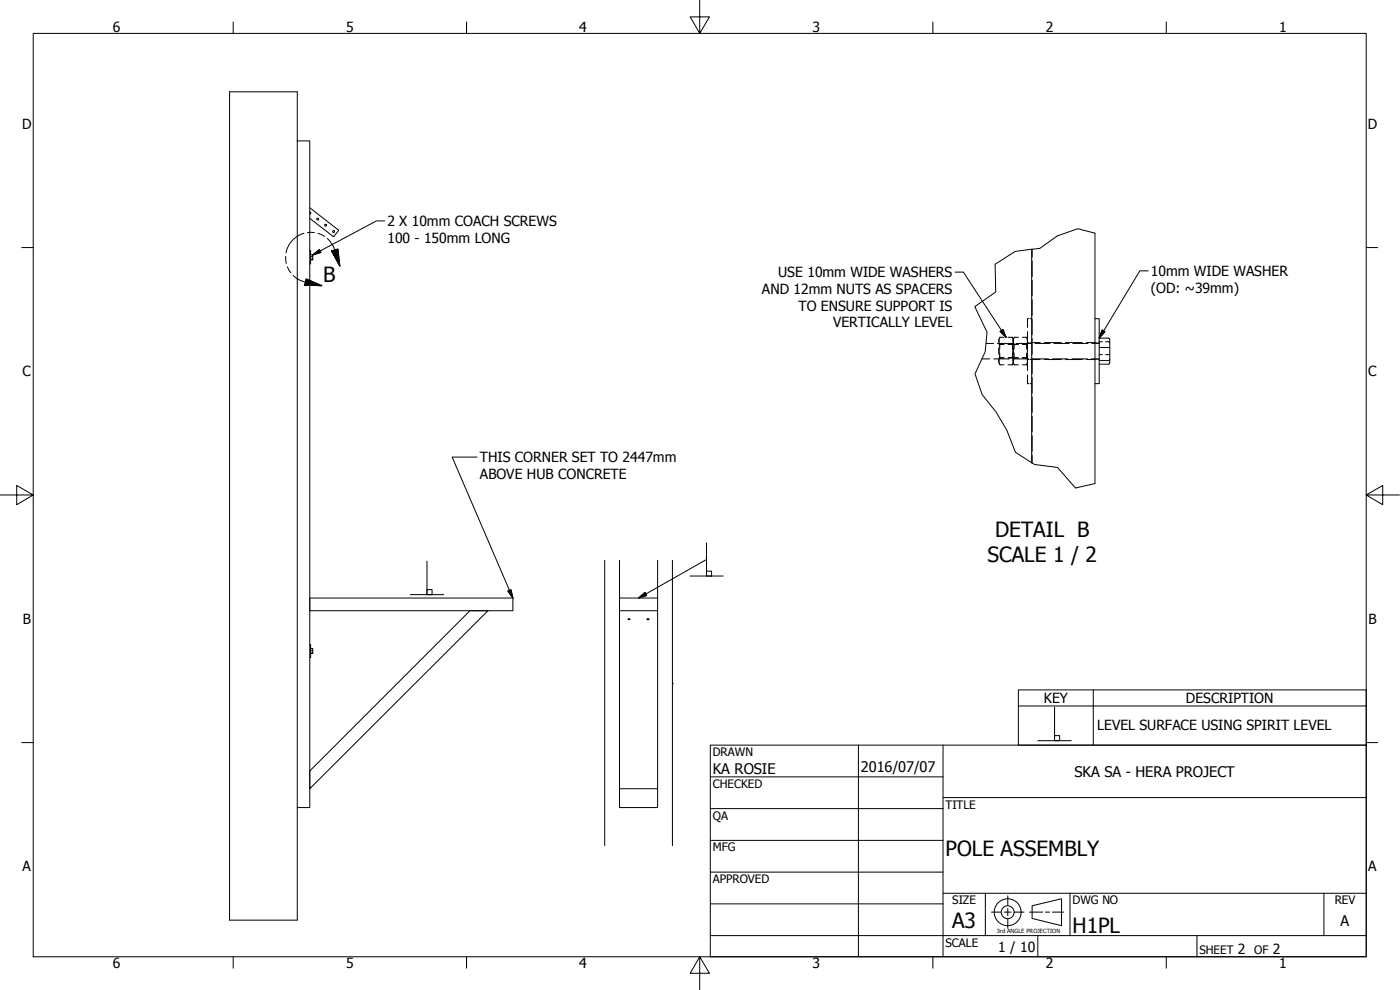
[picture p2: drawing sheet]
<svg xmlns="http://www.w3.org/2000/svg" width="420mm" height="297mm" viewBox="0 0 420 297" stroke-linecap="round" stroke-linejoin="round" font-family="sans-serif">
<!-- layer: Visible (ANSI) -->
<path d="M68.9 27.5h20.3M68.9 276.1h20.3" fill="none" stroke="#000" stroke-width=".3"/>
<!-- layer: Break Line (ANSI) -->
<g fill="none" stroke="#000" stroke-width=".3">
<path d="M68.9 27.5v248.6M89.2 27.5v14.8M89.2 42.3h3.8v200h-3.8zM93 75.2h.2v4h-.2M93 65.5l6.9 5.4h.3l1.3-1.6M93 62.3l8.5 6.6M93 63.6l.3 .3-.3 .3M93.2 76.4h.7v1.6h-.7M93.2 77h.7M93.9 77.7l-.7 .1M101.5 68.9l.1 .3M309.6 74.8v64.1"/>
<path d="M328.6 70v75.1M328.6 95.6h1.3v19.5h-1.3M329.9 101.5h2.8l.4 .3-.1 7.2-.3 .3h-2.8M329.9 104.3l3.2 .1M333.1 107.9l-.4 .3h-2.8M93 179.4h60.9v3.8h-60.9zM181.5 168.1v85.6M185.9 179.4h11.5v57.3h-11.5zM185.9 168.1v11.3M197.4 168.1v11.3M201.8 168.1v37M93 193.3h.2v4h-.2"/>
<path d="M93.2 194.5h.7v1.6h-.7M93.2 195.1h.7M93.9 195.8l-.7 .1M185.9 183.2h11.5M188.5 185.8l.3-.2 .2 .2M188.5 185.8l.3 .2 .2-.2M188.5 185.8h.5M194.2 185.8l.3-.2 .3 .2M194.2 185.8l.2 .2 .4-.2M194.2 185.8h.6M201.8 205.1h.1M201.8 205.1v48.6"/>
<path d="M93 231.3l48-48.1h5.4l-53.4 53.5zM185.9 236.7v5.6h11.5v-5.6M89.2 242.3v33.8"/>
<circle cx="95.3" cy="65.7" r=".29"/>
<circle cx="97.7" cy="67.6" r=".29"/>
<circle cx="100.1" cy="69.5" r=".29"/>
</g>
<!-- layer: Symbol (ANSI) -->
<path d="M328.6 70l-5.1-1.4-6.2 2.2-5.3 3.7-7.3 .9-6.1 3.9 .2 8.3-6.3 4.4 3.7 7.7-.5 5.9-3.1 6.6 2.2 6.2 4.1 5.2 3.2 5.4 2.6 6.7 5.8 3.7 6.9 .9 5.4 6.1 5.8-1.3" fill="none" stroke="#000" stroke-width=".3"/>
<!-- layer: Border (ANSI) -->
<g fill="none" stroke="#000" stroke-width=".3">
<path d="M309.8 74.8v2.3M309.8 78.3v4.7M308.4 99.5v5.2M308.8 95.6h-.4v2.6M309.2 95.6h.4M309.8 84.1v4.7M309.8 90v4.6M309.8 95.8v4.6M294.7 107.7h2.4M295.9 103h2.3M298.3 107.7h4.6M299.3 103h4.5"/>
<path d="M299.8 107.4v1.2M299.8 104.3v2M299.8 102.1v1.2M299.8 103l.1 .1M299.8 108.1l.1 1M299.8 104.6v1.4M299.9 107.6l-.1 .1M299.9 101.6l-.1 1M300 109.1l.1 .4M300 106.7v1M300 103v.9M300 103.2v.2"/>
<path d="M300 106v1.4M300 103.4h1.3M300 107.3h1.3M300 103.4v1.3M300 109.3l.1 .2M300.1 101.2l-.1 .3M300.1 103.3h1.2M300.1 101.2h1.2M300.1 107.4h1.2M300.1 109.5h1.2M300.1 101.2l-.1 .2M302.5 103.3h1.3"/>
<path d="M302.5 101.2h1.3M302.5 107.4h1.3M302.5 109.5h1.3M302.6 103.4h1.2M302.6 107.3h1.2M303.8 107.4l.1 .3M303.8 103.3l.1 .6M303.8 101.2l.1 .3M303.8 101.2v.2M303.8 106v1.3M303.8 107.3l.1 .1M303.8 109.3v.2"/>
<path d="M303.9 103.2l-.1 1.5M303.9 109.1l-.1 .4M303.9 106.7l-.1 .7M303.9 103l-.1 .3M304 107.6l.1 .1 .1-.1M304 103.1h.2M304 101.6l.1 .2M304 108.1v.7M304 104.6v1.4M304 101.9v.7M304.1 107.4v1.2M304.1 104.3v2"/>
<path d="M304.1 102.1v1.2M304.1 107.7h4.7M304.1 101.8v.8M304.1 104.6v1.4M304.1 108.1v.8M304.1 108.9l.1 .2M304.1 108.9l-.1 .2M304.2 101.6l-.1 .2M304.2 109.1l.2 .4M304.2 106.7l.2 .7-.2 .3M304.2 103l.2 .3-.2 .6M304.2 103.2l.2 .2"/>
<path d="M304.3 109.3l.1 .2M304.4 106l-.2 1.4M304.4 103.4v1.3M304.4 103.4h1.2M304.4 107.3h1.2M304.4 101.2l-.2 .3M304.4 101.2l-.1 .2M304.4 103.3h1.2M304.4 101.2h1.2M304.4 107.4h1.2M304.4 109.5h1.2M305 103h4.5"/>
<path d="M306.8 103.3h1.2M306.8 101.2h1.2M306.8 107.4h1.2M306.8 109.5h1.2M306.8 103.4h1.3M306.8 107.3h1.3M308 107.4l.2 .3M308 103.3l.2 .6M308 101.2l.2 .3M308 101.2l.2 .2M308.1 106v1.3M308.1 107.3l.1 .1"/>
<path d="M308.2 103.2l-.1 1.5M308.2 109.3l-.2 .2M308.2 109.1l-.2 .4M308.2 106.7l-.2 .7M308.2 103l-.2 .3M308.2 101.6l.2 .2M308.3 107.6l.1 .1M308.3 108.1v.7M308.3 104.6v1.4M308.3 101.9v.7M308.4 107.9h.4M308.4 102.9h.4"/>
<path d="M308.4 106v5.2M308.4 112.5v2.6h.4M308.4 103l-.1 .1M308.4 108.9l-.2 .2M309.2 107.9h3M309.2 102.9h.4M309.2 115.1h.4M309.6 102.8h2.6M309.8 101.6v4.7M309.8 107.4v4.7M309.8 113.3v4.6M309.8 119.1v4.6"/>
<path d="M309.9 107.7h4.7M310.6 103h4.6M313.4 107.9h5.1M313.4 102.8h5.1M315.8 107.7h4.7M316.3 103h4.6M319.8 107.9h5M319.8 102.8h5M321.7 107.7h4.7M321.9 103h4.6M326.1 107.9h3M326.1 102.8h2.5"/>
<path d="M327.5 107.7h2.4M327.7 103h2.2M328.6 102.9h.5M329.5 107.9h.4M329.5 102.9h.4M329.9 106.4h.9M329.9 102.5h.9M331.8 106.4h1M331.8 102.5h1.1M333 102.7l.1 .1M333.1 106.3h-.1M309.8 125v4.6"/>
<path d="M309.8 130.7v4.7M309.8 136.6v2.3"/>
</g>
<!-- layer: Sketch Geometry (ANSI) -->
<g fill="none" stroke="#000" stroke-width=".3">
<path d="M85.7 76.9l.2 2.1M91.2 70a7.5 7.5 0 0 0-5.3 5.9M92.3 69.8h2.1M95.4 70l1.9 .9M98.2 71.6a8.2 8.2 0 0 1 2.3 3.4l1.5 4.8M99.5 75.3l1.9-.6 .6 5.1zM86.2 80.1l1.1 1.7M88 82.7a7 7 0 0 0 3.7 1.9l4.9 1.1M91.9 83.7l4.7 2-5.2-.1zM123.1 178.4h10.1M128.1 176.9h1.6v1.5h-1.6zM128.1 168.4v10"/>
<path d="M207.1 172.8h9.9M212 171.4h1.6v1.4h-1.6zM212 162.9v9.9M316.5 212.2v10M311.5 222.2h10M316.5 220.7h1.5v1.5h-1.5zM297.6 273.7h2.7M301.4 273.7h2.1M302.5 268.8v2.8M302.5 272.6v2.2M302.5 275.8v2.8M304.5 273.7h2.8"/>
<path d="M308.9 273.7h4M309.8 271.8l8.8-2.1v8l-8.8-2.1zM313.8 273.7h1.2M315.8 273.7h3.4"/>
<circle cx="302.4" cy="273.7" r="4"/>
<circle cx="302.4" cy="273.7" r="1.94"/>
</g>
<path d="M99.5 75.3l2.5 4.5zM99.5 75.3l1.9-.6 .6 5.1zM91.4 85.6l5.2 .1zM91.9 83.7l4.7 2-5.2-.1z" fill="#000" stroke="#000" stroke-width=".3"/>
<!-- layer: Detail Boundary (ANSI) -->
<g fill="none" stroke="#000" stroke-width=".3">
<path d="M10 10h400v277.1h-400zM70 6.6v3.4M140 6.6v3.4M210 0v10l-2.9-4.9h5.8l-2.9 4.9M280 6.6v3.4M350 6.6v3.4M6.5 74.3h3.5M410 74.3h3.4M0 148.5h10l-5-2.8v5.7l5-2.9M410 148.5l5 2.9v-5.7l-5 2.8h10M6.5 222.8h3.5M410 222.8h3.4"/>
<path d="M70 287.1v3.4M140 287.1v3.4M210 287.1l2.9 4.9h-5.8l2.9-4.9v9.9M280 287.1v3.4M350 287.1v3.4"/>
</g>
<!-- layer: Title (ANSI) -->
<g fill="none" stroke="#000" stroke-width=".3">
<path d="M93.9 76.5l1.9-1.6 .5 .8zM115.4 66.3h-2.4l-19.1 10.2M286.6 81.6h2.5l12.8 19.6M300.2 99.4l.8-.5 .9 2.3zM330.8 99l.8 .6-1.7 1.9zM344.6 81.3h-2.5l-12.2 20.2M143.2 137.1h-7.5l18.2 42.3M152.5 177.3l.9-.3 .5 2.4zM191.6 179.4l1.9-1.6 .6 .9zM212 167.9l-20.4 11.5M305.6 207h104.4v16.6h-104.4zM305.6 211.8h104.4"/>
<path d="M328.1 207v16.6M213.2 223.6h196.8v63.5h-196.8zM213.2 233.1h69.8M257.6 223.6v63.5M283 239.3h127M283 223.6v63.5M213.2 242.6h69.8M213.2 252.1h69.8M213.2 261.7h69.8M213.2 271.2h69.8M283 268h127M295.7 268v12.7"/>
<path d="M321.1 268v12.7M397.3 268v12.7M213.2 280.7h196.8M311.5 280.7v6.4M359.2 280.7v6.4"/>
</g>
<path d="M93.9 76.5l1.9-1.6zM93.9 76.5l1.9-1.6 .5 .8zM300.2 99.4l1.7 1.8zM300.2 99.4l.8-.5 .9 2.3zM330.8 99l-.9 2.5zM330.8 99l.8 .6-1.7 1.9zM152.5 177.3l1.4 2.1zM152.5 177.3l.9-.3 .5 2.4zM191.6 179.4l1.9-1.6zM191.6 179.4l1.9-1.6 .6 .9z" fill="#000" stroke="#000" stroke-width=".3"/>
<g font-size="6.3">
<text x="97" y="84.6">B</text>
<text x="298.6" y="161.1">DETAIL B</text>
<text x="296.4" y="168.7">SCALE 1 / 2</text>
<text x="283.8" y="257">POLE ASSEMBLY</text>
<text x="285.8" y="278.6">A3</text>
<text x="321.9" y="280">H1PL</text>
</g>
<g font-size="4.4">
<text x="213.9" y="232.2">KA ROSIE</text>
<text x="258.4" y="231.6">2016/07/07</text>
<text x="322.5" y="233">SKA SA - HERA PROJECT</text>
<text x="402.3" y="277.9">A</text>
</g>
<g font-size="4.2">
<text x="33.8" y="9.6">6</text>
<text x="103.9" y="9.6">5</text>
<text x="173.9" y="9.6">4</text>
<text x="243.8" y="9.6">3</text>
<text x="313.9" y="9.6">2</text>
<text x="383.9" y="9.6">1</text>
<text x="6.7" y="38.7">D</text>
<text x="410.5" y="38.7">D</text>
<text x="116.3" y="67.8">2 X 10mm COACH SCREWS</text>
<text x="116.3" y="72.8">100 - 150mm LONG</text>
<text x="233.6" y="83.2">USE 10mm WIDE WASHERS</text>
<text x="345.4" y="82.8">10mm WIDE WASHER</text>
<text x="228.7" y="88.2">AND 12mm NUTS AS SPACERS</text>
<text x="345.4" y="87.8">(OD: ~39mm)</text>
<text x="239.6" y="93.2">TO ENSURE SUPPORT IS</text>
<text x="250.1" y="98.2">VERTICALLY LEVEL</text>
<text x="6.8" y="113">C</text>
<text x="410.7" y="113">C</text>
<text x="144" y="138.7">THIS CORNER SET TO 2447mm</text>
<text x="144" y="143.7">ABOVE HUB CONCRETE</text>
<text x="6.9" y="187.2">B</text>
<text x="410.7" y="187.2">B</text>
<text x="313.2" y="210.9">KEY</text>
<text x="355.9" y="210.9">DESCRIPTION</text>
<text x="329.3" y="219.1">LEVEL SURFACE USING SPIRIT LEVEL</text>
<text x="6.8" y="261.4">A</text>
<text x="410.7" y="261.4">A</text>
<text x="299.6" y="285.6">1 / 10</text>
<text x="371.5" y="286.2">2</text>
<text x="382" y="286.2">2</text>
<text x="33.8" y="290.5">6</text>
<text x="103.9" y="290.5">5</text>
<text x="173.9" y="290.5">4</text>
<text x="243.8" y="290.5">3</text>
<text x="313.9" y="290.5">2</text>
<text x="383.9" y="290.5">1</text>
</g>
<g font-size="3.5">
<text x="213.9" y="226.9">DRAWN</text>
<text x="213.9" y="236.4">CHECKED</text>
<text x="213.9" y="245.9">QA</text>
<text x="283.8" y="242.6">TITLE</text>
<text x="213.9" y="255.4">MFG</text>
<text x="213.9" y="265">APPROVED</text>
<text x="285.8" y="271.3">SIZE</text>
<text x="321.9" y="271.3">DWG NO</text>
<text x="400.6" y="271.3">REV</text>
<text x="283.8" y="284">SCALE</text>
<text x="360" y="286.2">SHEET</text>
<text x="376.4" y="286.2">OF</text>
</g>
<text font-size="1.7" x="299.1" y="280.1">3rd ANGLE PROJECTION</text>
</svg>
